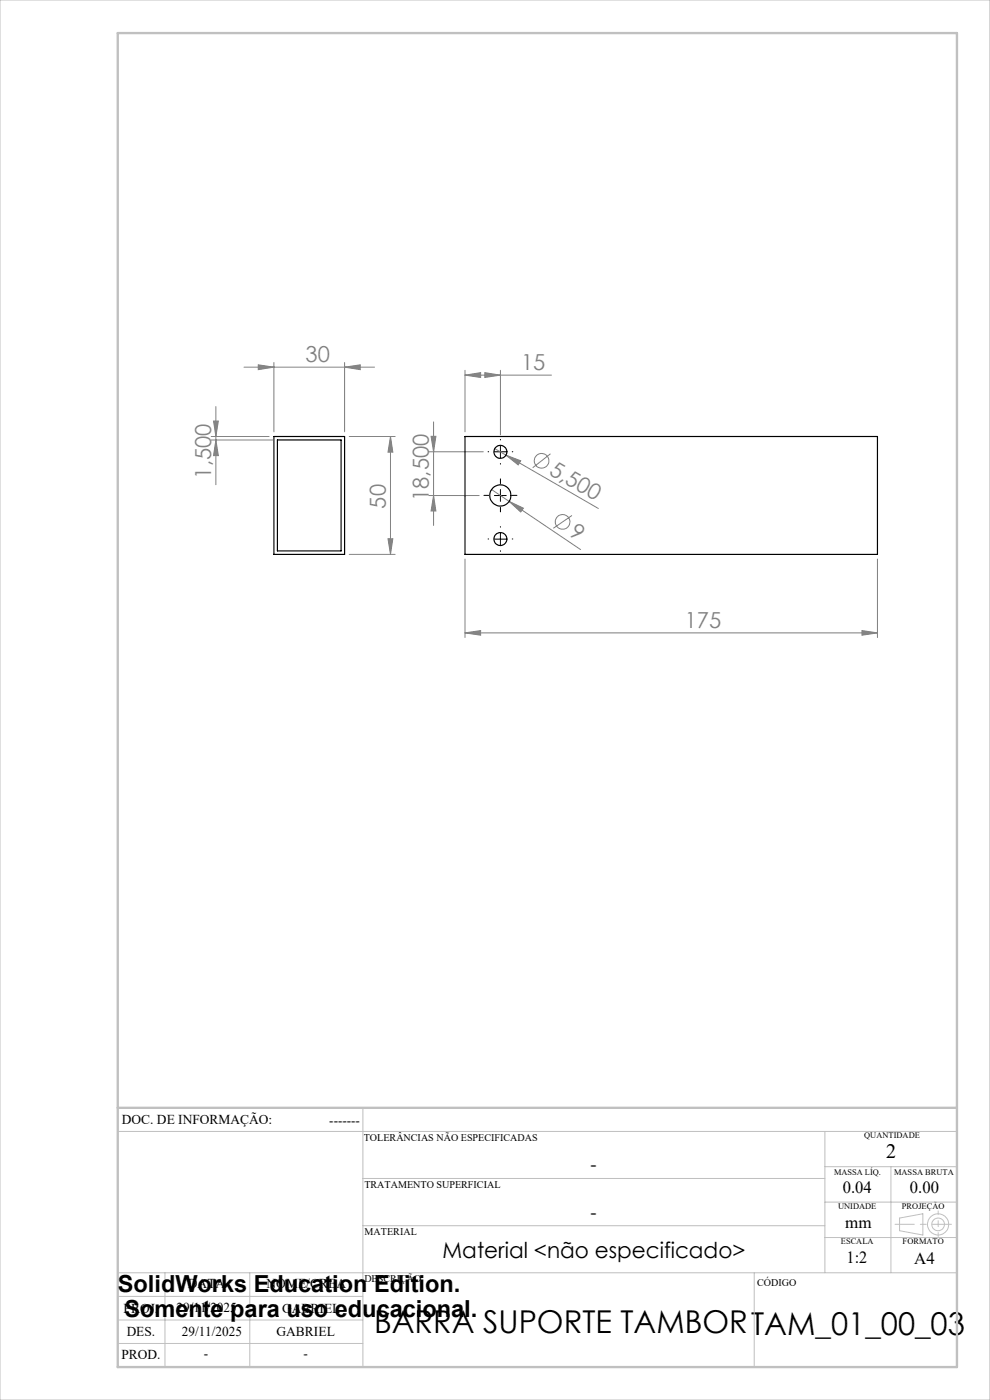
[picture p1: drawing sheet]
<svg xmlns="http://www.w3.org/2000/svg" width="210mm" height="297mm" viewBox="0 0 210 297" stroke-linecap="round" stroke-linejoin="round" font-family="sans-serif">
<g fill="none" stroke="#808080" stroke-width=".21">
<path d="M51.8 77.9h27.6M54.8 77.4l3.3 .5-3.3 .5zM58.1 76.9v14.7M73.1 77.9l3.3-.5v1zM73.1 76.9v14.7M98.6 79.6l3.4-.5v1zM98.6 78.6v13M98.6 79.6h18.4M102.8 79.1l3.4 .5-3.4 .5zM106.2 78.6v13.6M44.8 92.6h12.3M44.8 93.3h13.1"/>
<path d="M45.3 89.3h1l-.5 3.3zM45.8 93.3l.5 3.4h-1zM45.8 86.3v16.5M74.1 92.6h9.7M82.8 92.6v25M82.8 92.6l.5 3.3h-1zM90.9 95.8h11.6M91.4 92.6h1.1l-.5 3.2zM92 89.5v22M105 95.2l2.3 1.4M107.3 96.6l3.2 1.2-.6 .8zM107.3 96.6l19.6 11.3"/>
<path d="M116.8 96.3l-3.8 2.9M74.1 117.6h9.7M82.3 114.3h1l-.5 3.3zM90.9 105.1h10.7M92 105.1l.5 3.3h-1.1zM98.6 118.6v16.7M104.3 103.9l3.7 2.5M108 106.4l3 1.4-.5 .8zM108 106.4l15.2 10.2M121.3 109.4l-3.9 2.7M186.1 118.6v16.7M98.6 134.3l3.4-.5v1z"/>
<path d="M98.6 134.3h87.5M182.8 133.8l3.3 .5-3.3 .5z"/>
<circle cx="114.9" cy="97.8" r="1.55"/>
<circle cx="119.3" cy="110.7" r="1.55"/>
</g>
<g fill="none" stroke="#c0c0c0" stroke-width=".21">
<path d="M0 0h210v297h-210zM77 235v55M25 240h178M77 250h98M175 240v30M175 255h28M175 247.5h28M189 247.5v22.5M190.8 258.4l5-.9v4.5l-5-.9zM25 275h52M25 270h178M35 270v20"/>
<path d="M53 270v20M77 260h98M160 270v20M175 262.5h28M25 285h52M25 280h52"/>
<circle cx="199" cy="259.7" r="1.34"/>
<circle cx="199" cy="259.7" r="2.25"/>
</g>
<path d="M103.7 95.8h-.2M106.2 93.3v-.1M106.2 98.3v.2M108.7 95.8h.1M103.7 114.3h-.2M103.7 105.1h-1M106.2 111.8v-.1M106.2 116.8v.2M106.2 102.6v-1M106.2 107.6v1M108.7 114.3h.1M108.7 105.1h1" fill="none" stroke="#000" stroke-width=".21" stroke-dasharray="15.2 1.3 1.3 1.3"/>
<path d="M104.9 95.8h2.5M106.2 94.6v2.5M104.9 114.4h2.5M104.9 105.1h2.5M106.2 103.9v2.5M106.2 113.1v2.5" fill="none" stroke="#000" stroke-width=".21"/>
<path d="M201.8 259.7h-11.9" fill="none" stroke="#c0c0c0" stroke-width=".21" stroke-dasharray="15.2 1.3 1.3 1.3" stroke-dashoffset="11.2"/>
<path d="M199 256.9v5.4" fill="none" stroke="#c0c0c0" stroke-width=".21" stroke-dasharray="15.2 1.3 1.3 1.3" stroke-dashoffset="14.4"/>
<path d="M25 7h178v283h-178zM25 235h178" fill="none" stroke="#c0c0c0" stroke-width=".5"/>
<g fill="#808080">
<path d="M108 106.4l3 1.4-.5 .8z"/>
<path d="M107.3 96.6l3.2 1.2-.6 .8z"/>
<path d="M102.8 79.1l3.4 .5-3.4 .5zM98.6 79.6l3.4-.5v1z"/>
<path d="M98.6 134.3l3.4-.5v1zM182.8 133.8l3.3 .5-3.3 .5zM54.8 77.4l3.3 .5-3.3 .5zM73.1 77.9l3.3-.5v1z"/>
<path d="M92 105.1l.5 3.3h-1.1zM91.4 92.6h1.1l-.5 3.2z"/>
<path d="M82.8 92.6l.5 3.3h-1zM82.3 114.3h1l-.5 3.3zM45.3 89.3h1l-.5 3.3zM45.8 93.3l.5 3.4h-1z"/>
</g>
<g fill="none" stroke="#000" stroke-width=".25">
<path d="M58.1 92.6h15v25h-15zM58.8 93.3h13.6v23.6h-13.6zM98.6 92.6h87.5v25h-87.5z"/>
<circle cx="106.1" cy="95.9" r="1.38"/>
<circle cx="106.1" cy="105.1" r="2.24"/>
<circle cx="106.2" cy="114.4" r="1.37"/>
</g>
<text font-size="6.7" x="79.3" y="282.7">BARRA SUPORTE TAMBORTAM_01_00_03</text>
<g font-size="5">
<text x="25" y="274">SolidWorks Education Edition.</text>
<text x="26.4" y="279.5">Somente para uso educacional.</text>
</g>
<g font-size="4.7" fill="#808080">
<text x="64.8" y="76.9">30</text>
<text x="110.5" y="78.5">15</text>
<text x="44.8" y="101.5" transform="rotate(-90 44.8 101.5)">1,500</text>
<text x="116.3" y="100.5" transform="rotate(30 116.3 100.5)">5,500</text>
<text x="81.8" y="107.9" transform="rotate(-90 81.8 107.9)">50</text>
<text x="91" y="106.3" transform="rotate(-90 91 106.3)">18,500</text>
<text x="120.5" y="113.5" transform="rotate(34 120.5 113.5)">9</text>
<text x="145.2" y="133.2">175</text>
</g>
<text font-size="4.7" x="93.9" y="266.8">Material &lt;não especificado&gt;</text>
<text font-size="4.3" x="188" y="245.8">2</text>
<g font-size="4">
<text x="125.2" y="248.4">-</text>
<text x="125.2" y="258.6">-</text>
</g>
<g font-size="3.6">
<text x="178.8" y="253.1">0.04</text>
<text x="193" y="253.1">0.00</text>
<text x="179.3" y="260.6">mm</text>
<text x="179.6" y="267.9">1:2</text>
<text x="193.9" y="268.1">A4</text>
</g>
<g font-size="2.9">
<text x="25.9" y="238.4">DOC. DE INFORMAÇÃO:</text>
<text x="69.8" y="238.6">-------</text>
<text x="39.9" y="273.2">DATA</text>
<text x="56.5" y="273.2">NOME/CREA</text>
<text x="26.2" y="278.6">PROJ.</text>
<text x="37.4" y="278.2">29/11/2025</text>
<text x="59.8" y="278.6">GABRIEL</text>
<text x="26.9" y="283.4">DES.</text>
<text x="38.6" y="283.4">29/11/2025</text>
<text x="58.7" y="283.4">GABRIEL</text>
<text x="25.7" y="288.3">PROD.</text>
<text x="43.3" y="288">-</text>
<text x="64.4" y="288">-</text>
</g>
<g font-size="2.2">
<text x="77.2" y="242.1">TOLERÂNCIAS NÃO ESPECIFICADAS</text>
<text x="77.3" y="251.9">TRATAMENTO SUPERFICIAL</text>
<text x="77.3" y="261.9">MATERIAL</text>
<text x="77.3" y="272.1">DESCRIÇÃO</text>
<text x="160.6" y="272.8">CÓDIGO</text>
</g>
<g font-size="1.8">
<text x="183.3" y="241.4">QUANTIDADE</text>
<text x="176.9" y="249.2">MASSA LÍQ.</text>
<text x="189.7" y="249.2">MASSA BRUTA</text>
<text x="177.8" y="256.5">UNIDADE</text>
<text x="191.3" y="256.5">PROJEÇÃO</text>
<text x="178.4" y="264">ESCALA</text>
<text x="191.5" y="264">FORMATO</text>
</g>
</svg>
